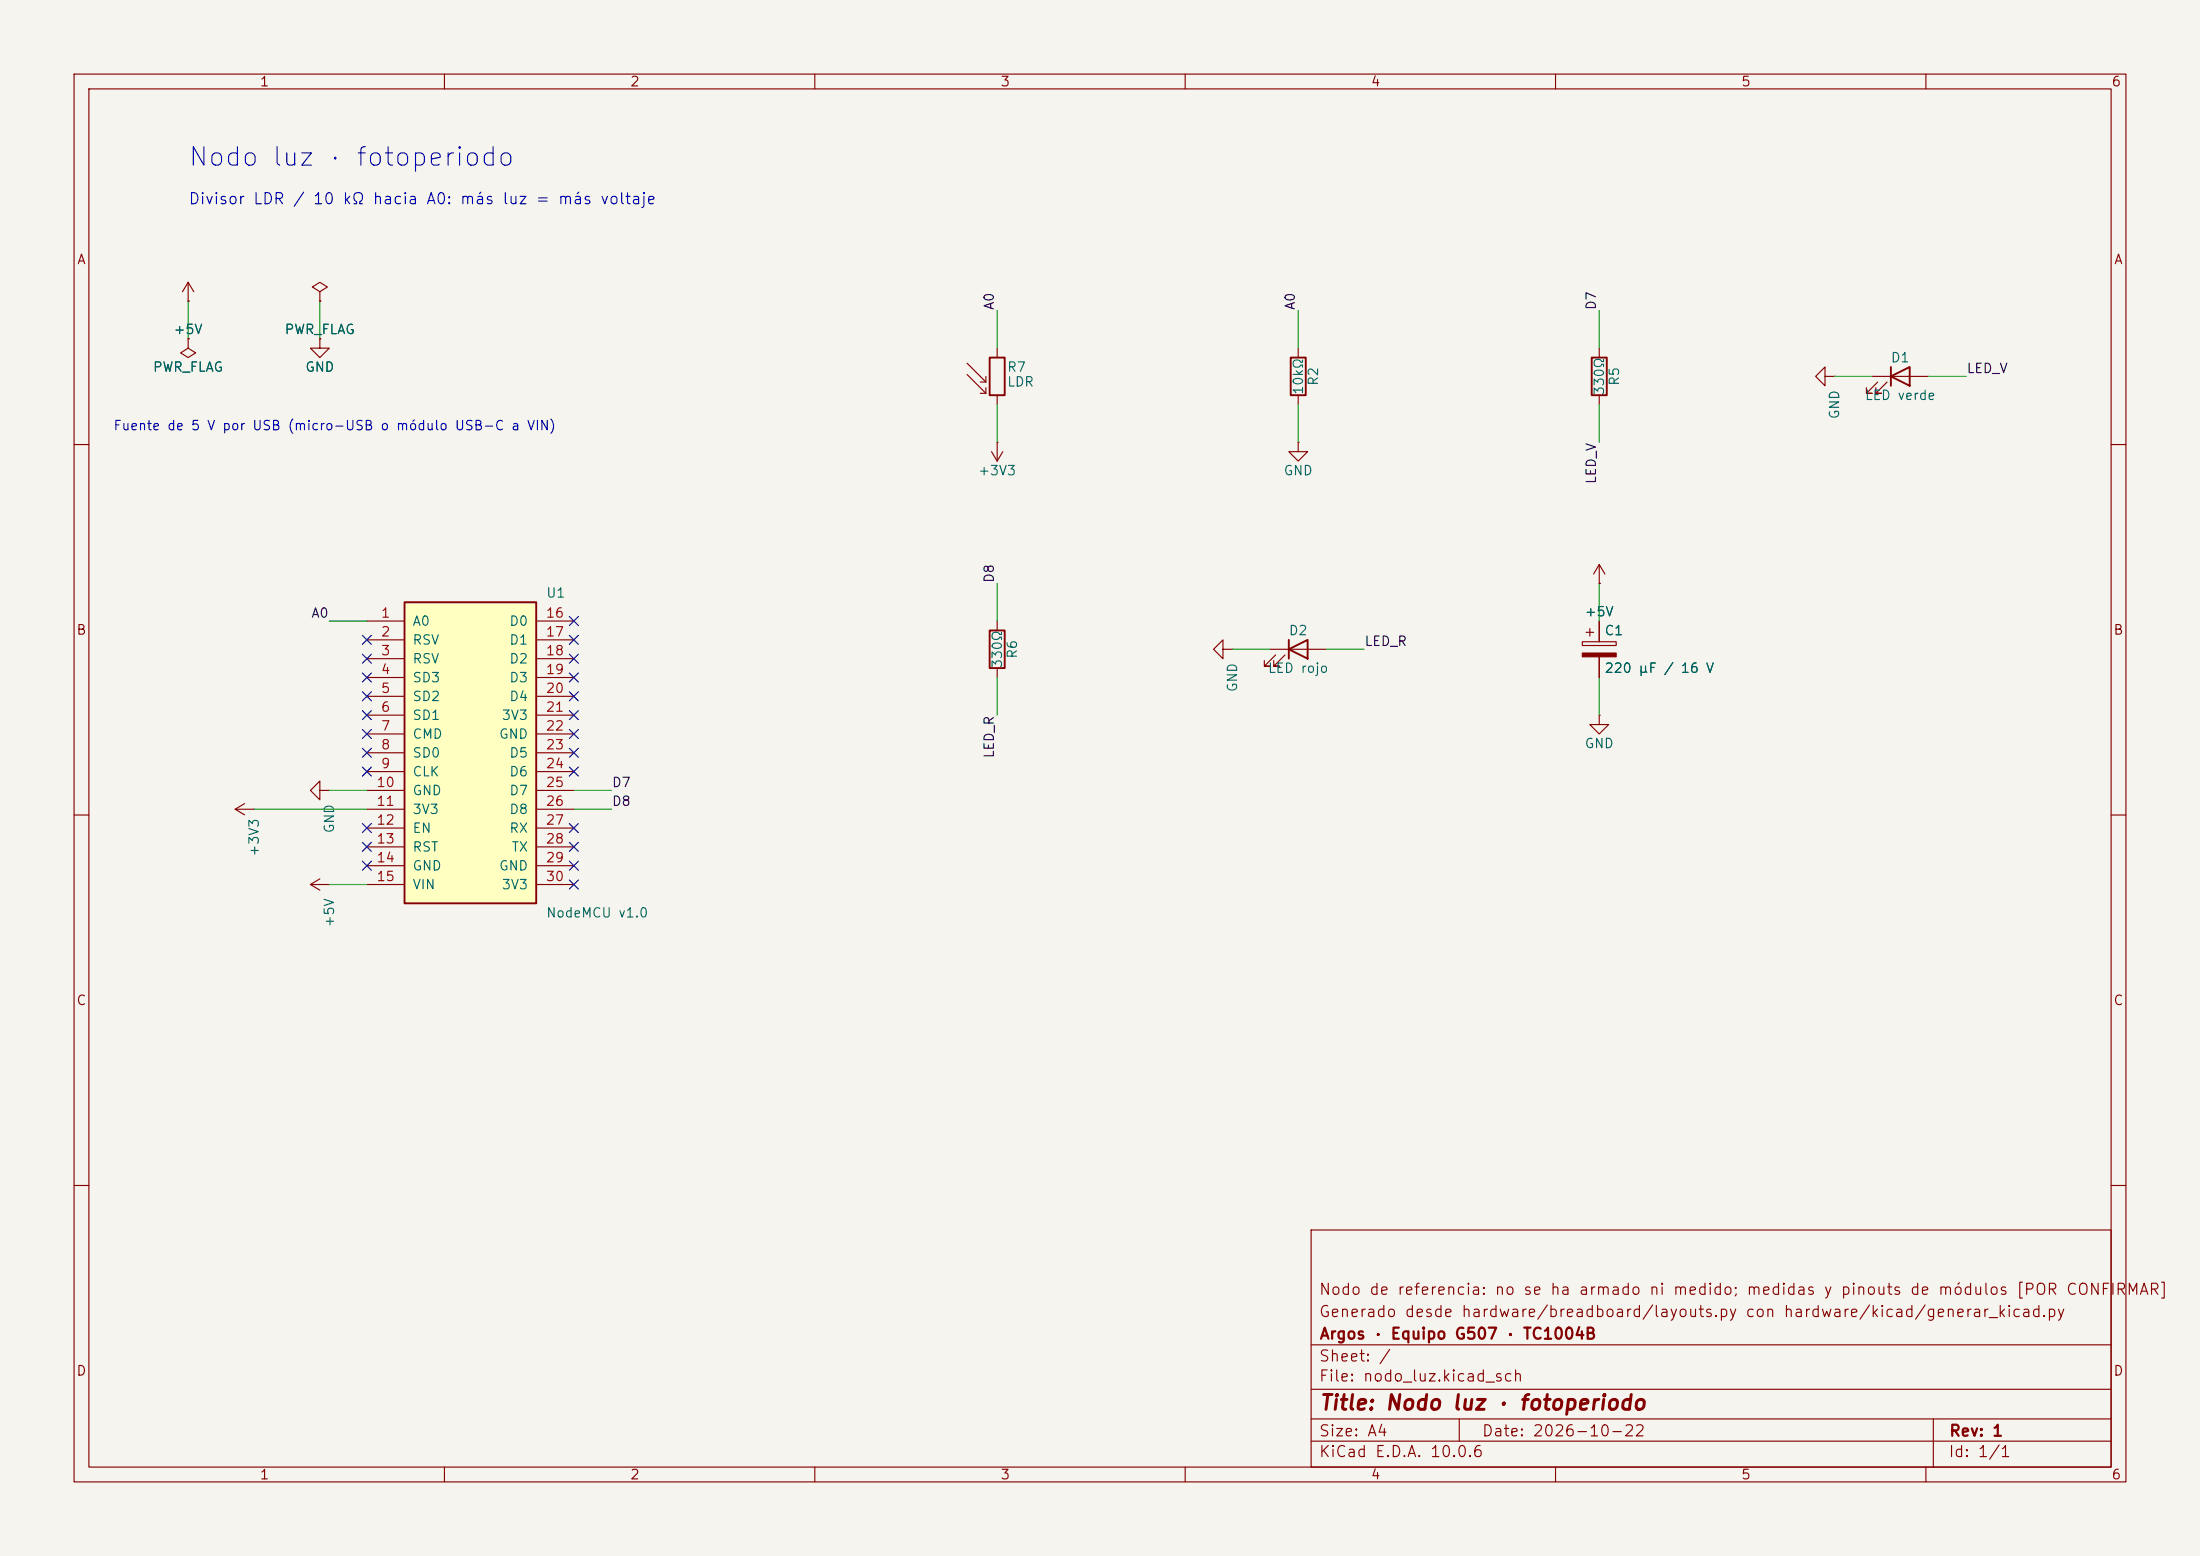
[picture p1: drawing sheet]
<svg xmlns="http://www.w3.org/2000/svg" width="297mm" height="210mm" viewBox="0 0 297 210" stroke-linecap="round" stroke-linejoin="round" font-family="sans-serif">
<path d="M0 0h297v210h-297z" fill="#f5f4ef" stroke="#f5f4ef" stroke-width=".14"/>
<g fill="none" stroke="#840000" stroke-width=".15">
<path d="M10 10h277v190h-277zM12 12h273v186h-273zM60 10v2M110 10v2M160 10v2M210 10v2M260 10v2M25.4 38.1l-.8 1.3M25.4 38.1l.8 1.3M25.4 38.1v2.5M43.2 39.4l1-.7-1-.6-1 .6 1 .7v1.2M25.4 40.6h.1"/>
<path d="M43.2 45.7v1.3h1.2l-1.2 1.3-1.3-1.3h1.3M43.2 45.7h.1M43.2 40.6h.1M130.6 49l2.5 2.6M130.6 50.5l2.5 2.6M132.3 51.6h.8M132.3 53.1h.8M133.1 50.8v.8M133.1 52.3v.8M134.6 47v1.3M134.6 53.3v1.3M215.9 47v1.3"/>
<path d="M215.9 53.3v1.3M246.4 50.8v-1.3l-1.3 1.3 1.3 1.3v-1.3h1.2M247.6 50.8h.1M252.7 50.8h7.6M253.5 51.6l-1.5 1.5h.7h-.7v-.8M254.8 51.6l-1.6 1.5h.8h-.8v-.8M10 60h2M215.9 78.7h.1M215.9 76.2l-.8 1.3M215.9 76.2l.8 1.3M215.9 76.2v2.5M285 60h2"/>
<path d="M165.1 87.6v-1.2l-1.3 1.2 1.3 1.3v-1.3h1.3M166.4 87.6h.1M171.4 87.6h7.7M172.2 88.4l-1.5 1.5h.7h-.7v-.7M173.5 88.4l-1.5 1.5h.7h-.7v-.7M213.6 86.6h4.6v.5h-4.6zM214.1 85.3h1M214.6 84.8v1.1M215.9 96.5v1.3h1.3l-1.3 1.3-1.3-1.3h1.3M215.9 96.5h.1M215.9 83.8v2.8M215.9 88.6v2.8"/>
<path d="M10 110h2M31.7 109.2l1.3 .8M31.7 109.2h2.6M33 108.5l-1.3 .7M34.3 109.2h.1M41.9 119.4l1.3 .7M41.9 119.4h2.5M43.2 106.7v-1.3l-1.3 1.3 1.3 1.3v-1.3h1.2M43.2 118.6l-1.3 .8M44.4 106.7h.1M44.4 119.4h.1M285 110h2"/>
<path d="M10 160h2M177 166h108v32h-108zM285 160h2M60 198v2M110 198v2M160 198v2M177 194.5h108M177 191.5h108M177 187.5h108M177 181.5h108M197 191.5v3M210 198v2"/>
<path d="M260 198v2M261 191.5v6.5"/>
</g>
<path d="M133.6 48.3h2v5h-2zM214.9 48.3h2v5h-2zM255.3 50.8l2.5-1.3v2.6zM255.3 49.5v2.6M174 87.6l2.5-1.2v2.5zM174 86.4v2.5" fill="none" stroke="#840000" stroke-width=".25"/>
<path d="M213.6 88.1h4.6v.5h-4.6z" fill="#840000" stroke="#840000" stroke-width=".15"/>
<path d="M54.6 81.3h17.8v40.6h-17.8z" fill="#ffffc2"/>
<path d="M174.2 48.3h2.1v5h-2.1zM54.6 81.3h17.8v40.6h-17.8zM133.6 85.1h2v5.1h-2z" fill="none" stroke="#840000" stroke-width=".25"/>
<g fill="none" stroke="#840000" stroke-width=".15">
<path d="M25.4 45.7v1.3l1 .6-1 .7-1-.7 1-.6M25.4 45.7h.1M25.4 40.6h.1M43.2 45.7h.1M43.2 40.6h.1M134.6 59.7h.1M134.6 59.7v2.5M175.3 59.7v1.3h1.2l-1.2 1.2-1.3-1.2h1.3M175.3 59.7h.1M175.3 47v1.3M175.3 53.3v1.3M133.9 61l.7 1.2"/>
<path d="M135.4 61l-.8 1.2M215.9 78.7h.1M49.5 83.8h5.1M49.5 86.4h5.1M49.5 88.9h5.1M49.5 91.4h5.1M49.5 94h5.1M49.5 96.5h5.1M49.5 99.1h5.1M72.4 83.8h5.1M72.4 86.4h5.1M72.4 88.9h5.1"/>
<path d="M72.4 91.4h5.1M72.4 94h5.1M72.4 96.5h5.1M72.4 99.1h5.1M134.6 83.8v1.3M134.6 90.2v1.2M215.9 83.8v2.8M215.9 88.6v2.8M49.5 101.6h5.1M49.5 104.1h5.1M49.5 106.7h5.1M49.5 109.2h5.1"/>
<path d="M49.5 111.8h5.1M49.5 114.3h5.1M49.5 116.8h5.1M49.5 119.4h5.1M72.4 101.6h5.1M72.4 104.1h5.1M72.4 106.7h5.1M72.4 109.2h5.1M72.4 111.8h5.1M72.4 114.3h5.1M72.4 116.8h5.1M72.4 119.4h5.1"/>
</g>
<g fill="none" stroke="#009600" stroke-width=".15">
<path d="M25.4 40.6v5.1M43.2 40.6v5.1M134.6 41.9v5.1M134.6 54.6v5.1M175.3 41.9v5.1M175.3 54.6v5.1M215.9 41.9v5.1M215.9 54.6v5.1M247.6 50.8h5.1M260.3 50.8h5.1M134.6 78.7v5.1M215.9 78.7v5.1"/>
<path d="M44.4 83.8h5.1M134.6 91.4v5.1M166.4 87.6h5M179.1 87.6h5M215.9 91.4v5.1M34.3 109.2h15.2M44.4 106.7h5.1M44.4 119.4h5.1M77.5 106.7h5M77.5 109.2h5"/>
</g>
<g fill="none" stroke="#000084" stroke-width=".15">
<path d="M48.9 85.8l1.2 1.2M48.9 88.3l1.2 1.2M48.9 90.8l1.2 1.2M48.9 98.5l1.2 1.2M48.9 95.9l1.2 1.2M48.9 93.4l1.2 1.2M50.1 85.8l-1.2 1.2M50.1 88.3l-1.2 1.2M50.1 90.8l-1.2 1.2M50.1 98.5l-1.2 1.2M50.1 95.9l-1.2 1.2M50.1 93.4l-1.2 1.2"/>
<path d="M76.9 83.2l1.2 1.2M76.9 98.5l1.2 1.2M76.9 88.3l1.2 1.2M76.9 95.9l1.2 1.2M76.9 93.4l1.2 1.2M76.9 85.8l1.2 1.2M76.9 90.8l1.2 1.2M78.1 83.2l-1.2 1.2M78.1 98.5l-1.2 1.2M78.1 88.3l-1.2 1.2M78.1 95.9l-1.2 1.2M78.1 93.4l-1.2 1.2"/>
<path d="M78.1 85.8l-1.2 1.2M78.1 90.8l-1.2 1.2M48.9 101l1.2 1.2M48.9 116.2l1.2 1.2M48.9 113.7l1.2 1.2M48.9 111.2l1.2 1.2M48.9 103.5l1.2 1.2M50.1 101l-1.2 1.2M50.1 111.2l-1.2 1.2M50.1 113.7l-1.2 1.2M50.1 116.2l-1.2 1.2M50.1 103.5l-1.2 1.2"/>
<path d="M76.9 103.5l1.2 1.2M76.9 101l1.2 1.2M76.9 118.8l1.2 1.2M76.9 111.2l1.2 1.2M76.9 113.7l1.2 1.2M76.9 116.2l1.2 1.2M78.1 103.5l-1.2 1.2M78.1 101l-1.2 1.2M78.1 118.8l-1.2 1.2M78.1 111.2l-1.2 1.2M78.1 113.7l-1.2 1.2M78.1 116.2l-1.2 1.2"/>
</g>
<text font-size="2.5" fill="#0000c2" x="25.3" y="23.1">Nodo luz · fotoperiodo</text>
<text font-size="2" fill="#840000" x="178" y="190.8">Title: Nodo luz · fotoperiodo</text>
<text font-size="1.5" fill="#0000c2" x="25.4" y="28">Divisor LDR / 10 kΩ hacia A0: más luz = más voltaje</text>
<g font-size="1.5" fill="#840000">
<text x="178" y="178.1">Generado desde hardware/breadboard/layouts.py con hardware/kicad/generar_kicad.py</text>
<text x="178" y="175.1">Nodo de referencia: no se ha armado ni medido; medidas y pinouts de módulos [POR CONFIRMAR]</text>
<text x="178" y="184.1">Sheet: /</text>
<text x="178" y="181.1">Argos · Equipo G507 · TC1004B</text>
<text x="178" y="186.8">File: nodo_luz.kicad_sch</text>
<text x="178" y="197">KiCad E.D.A. 10.0.6</text>
<text x="178" y="194.2">Size: A4</text>
<text x="200" y="194.2">Date: 2026-10-22</text>
<text x="263" y="197">Id: 1/1</text>
<text x="263" y="194.2">Rev: 1</text>
</g>
<g font-size="1.3" fill="#840000">
<text x="35" y="12">1</text>
<text x="85" y="12">2</text>
<text x="135" y="12">3</text>
<text x="185" y="12">4</text>
<text x="235" y="12">5</text>
<text x="285" y="12">6</text>
<text x="10.3" y="36">A</text>
<text x="285.3" y="36">A</text>
<text x="10.2" y="86">B</text>
<text x="285.2" y="86">B</text>
<text x="10.2" y="136">C</text>
<text x="285.2" y="136">C</text>
<text x="10.2" y="186">D</text>
<text x="285.2" y="186">D</text>
<text x="35" y="200">1</text>
<text x="85" y="200">2</text>
<text x="135" y="200">3</text>
<text x="185" y="200">4</text>
<text x="235" y="200">5</text>
<text x="285" y="200">6</text>
</g>
<g font-size="1.3" fill="#0f0f0f">
<text x="134.5" y="41.9" transform="rotate(-90 134.5 41.9)">A0</text>
<text x="175.1" y="41.9" transform="rotate(-90 175.1 41.9)">A0</text>
<text x="215.8" y="41.9" transform="rotate(-90 215.8 41.9)">D7</text>
<text x="265.4" y="50.7">LED_V</text>
<text x="215.8" y="65.4" transform="rotate(-90 215.8 65.4)">LED_V</text>
<text x="41.9" y="83.7">A0</text>
<text x="134.5" y="78.8" transform="rotate(-90 134.5 78.8)">D8</text>
<text x="184.1" y="87.5">LED_R</text>
<text x="82.5" y="106.6">D7</text>
<text x="134.5" y="102.4" transform="rotate(-90 134.5 102.4)">LED_R</text>
<text x="82.5" y="109.1">D8</text>
</g>
<g font-size="1.3" fill="#006464">
<text x="23.3" y="45.4">+5V</text>
<text x="38.3" y="45.4">PWR_FLAG</text>
<text x="20.6" y="50.5">PWR_FLAG</text>
<text x="41.1" y="50.5">GND</text>
<text x="135.9" y="50.5">R7</text>
<text x="135.9" y="52.5">LDR</text>
<text x="176.2" y="53.4" transform="rotate(-90 176.2 53.4)">10kΩ</text>
<text x="178.3" y="52.2" transform="rotate(-90 178.3 52.2)">R2</text>
<text x="216.9" y="53.5" transform="rotate(-90 216.9 53.5)">330Ω</text>
<text x="218.9" y="52.2" transform="rotate(-90 218.9 52.2)">R5</text>
<text x="255.2" y="49.2">D1</text>
<text x="248.6" y="56.7" transform="rotate(-90 248.6 56.7)">GND</text>
<text x="251.7" y="54.3">LED verde</text>
<text x="132" y="64.5">+3V3</text>
<text x="173.2" y="64.5">GND</text>
<text x="73.6" y="81">U1</text>
<text x="213.8" y="83.5">+5V</text>
<text x="55.6" y="84.8">A0</text>
<text x="55.6" y="87.3">RSV</text>
<text x="55.6" y="89.9">RSV</text>
<text x="68.7" y="84.8">D0</text>
<text x="68.7" y="87.3">D1</text>
<text x="68.7" y="89.9">D2</text>
<text x="137.6" y="89" transform="rotate(-90 137.6 89)">R6</text>
<text x="173.9" y="86.1">D2</text>
<text x="216.5" y="86.1">C1</text>
<text x="55.6" y="92.4">SD3</text>
<text x="55.6" y="94.9">SD2</text>
<text x="68.7" y="92.4">D3</text>
<text x="68.7" y="94.9">D4</text>
<text x="135.6" y="90.3" transform="rotate(-90 135.6 90.3)">330Ω</text>
<text x="167.3" y="93.5" transform="rotate(-90 167.3 93.5)">GND</text>
<text x="171.1" y="91.1">LED rojo</text>
<text x="216.5" y="91.1">220 µF / 16 V</text>
<text x="55.6" y="97.5">SD1</text>
<text x="55.6" y="100">CMD</text>
<text x="67.3" y="100">GND</text>
<text x="67.6" y="97.5">3V3</text>
<text x="213.8" y="101.3">GND</text>
<text x="55.6" y="102.6">SD0</text>
<text x="55.6" y="105.1">CLK</text>
<text x="55.6" y="107.6">GND</text>
<text x="68.7" y="102.6">D5</text>
<text x="68.7" y="105.1">D6</text>
<text x="68.7" y="107.6">D7</text>
<text x="45.4" y="112.6" transform="rotate(-90 45.4 112.6)">GND</text>
<text x="55.6" y="110.2">3V3</text>
<text x="55.6" y="112.7">EN</text>
<text x="68.7" y="110.2">D8</text>
<text x="68.7" y="112.7">RX</text>
<text x="35.3" y="115.7" transform="rotate(-90 35.3 115.7)">+3V3</text>
<text x="55.6" y="115.3">RST</text>
<text x="55.6" y="117.8">GND</text>
<text x="67.3" y="117.8">GND</text>
<text x="69" y="115.3">TX</text>
<text x="45.4" y="125.3" transform="rotate(-90 45.4 125.3)">+5V</text>
<text x="55.6" y="120.3">VIN</text>
<text x="67.6" y="120.3">3V3</text>
<text x="73.6" y="124.2">NodeMCU v1.0</text>
</g>
<text font-size="1.3" fill="#0000c2" x="15.2" y="58.4">Fuente de 5 V por USB (micro-USB o módulo USB-C a VIN)</text>
<g font-size="1.3" fill="#a90000">
<text x="51.3" y="83.7">1</text>
<text x="73.6" y="83.7">16</text>
<text x="51.3" y="86.2">2</text>
<text x="51.3" y="88.8">3</text>
<text x="73.6" y="86.2">17</text>
<text x="73.6" y="88.8">18</text>
<text x="51.3" y="91.3">4</text>
<text x="51.3" y="93.8">5</text>
<text x="73.6" y="91.3">19</text>
<text x="73.6" y="93.8">20</text>
<text x="51.3" y="96.4">6</text>
<text x="51.3" y="98.9">7</text>
<text x="51.3" y="101.5">8</text>
<text x="73.6" y="96.4">21</text>
<text x="73.6" y="98.9">22</text>
<text x="73.6" y="101.5">23</text>
<text x="50.7" y="106.5">10</text>
<text x="51.3" y="104">9</text>
<text x="73.6" y="104">24</text>
<text x="73.6" y="106.5">25</text>
<text x="50.7" y="109.1">11</text>
<text x="50.7" y="111.6">12</text>
<text x="73.6" y="109.1">26</text>
<text x="73.6" y="111.6">27</text>
<text x="50.7" y="114.2">13</text>
<text x="50.7" y="116.7">14</text>
<text x="50.7" y="119.2">15</text>
<text x="73.6" y="114.2">28</text>
<text x="73.6" y="116.7">29</text>
<text x="73.6" y="119.2">30</text>
</g>
</svg>
